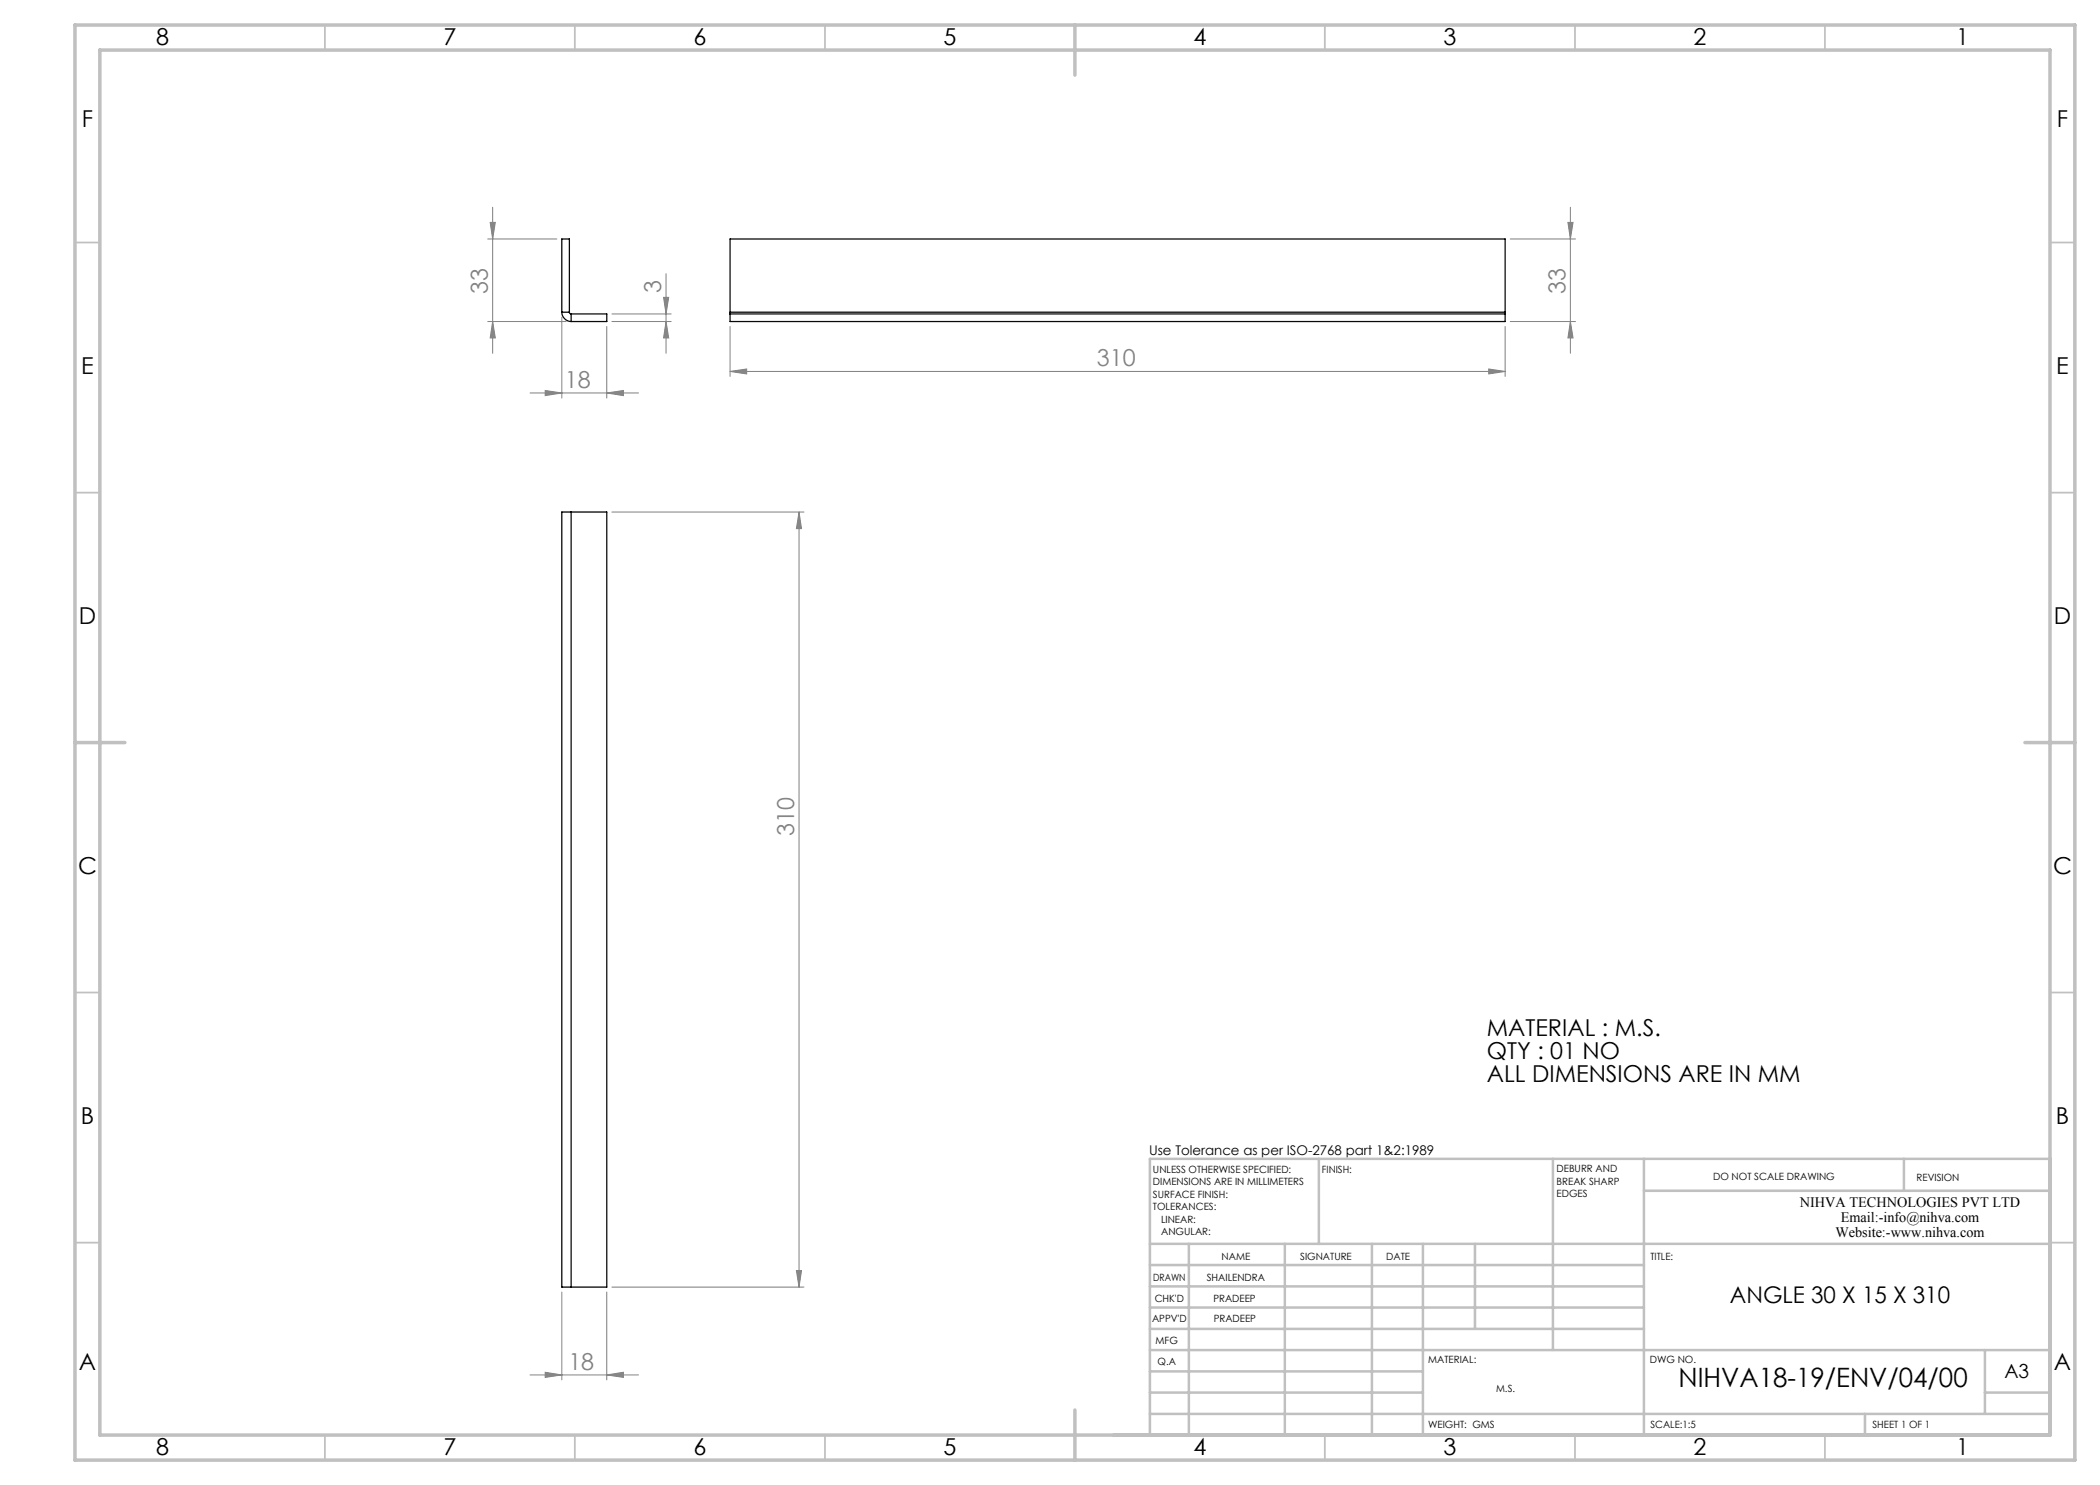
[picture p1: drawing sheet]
<svg xmlns="http://www.w3.org/2000/svg" width="420mm" height="297mm" viewBox="0 0 420 297" stroke-linecap="round" stroke-linejoin="round" font-family="sans-serif">
<g fill="none" stroke="#808080" stroke-width=".2">
<path d="M97.5 47.8h13.9M98 44.5h1.1l-.6 3.3zM98.5 41.4v29.3M132.7 59.5h1l-.5 3.3zM133.2 54.7v16M302 47.8h13.1M313.6 44.5h1l-.5 3.3zM314.1 41.4v29.3M97.5 64.3h15.7M98.5 64.3l.6 3.3h-1.1zM106 78.6h21.7M109 78.1l3.4 .5-3.4 .5z"/>
<path d="M112.4 63.4v16.2M121.4 78.6l3.3-.5v1zM121.4 65.3v14.3M122.4 64.3h11.8M122.4 62.8h11.8M133.2 64.3l.5 3.3h-1zM146 74.3l3.3-.5v1zM146 65.3v10M146 74.3h155M297.7 73.8l3.3 .5-3.3 .5zM301 65.3v10M302 64.3h13.1"/>
<path d="M314.1 64.3l.5 3.3h-1zM122.4 102.4h38.4M159.8 102.4v155M159.8 102.4l.5 3.3h-1zM112.4 258.4v17.6M121.4 258.4v17.6M122.4 257.4h38.4M159.3 254.1h1l-.5 3.3zM106 275h21.7M109 274.5l3.4 .5-3.4 .5zM121.4 275l3.3-.5v1z"/>
</g>
<g fill="none" stroke="#c0c0c0" stroke-width=".35">
<path d="M65 5v5M115 5v5M165 5v5M265 5v5M315 5v5M365 5v5M15 48.5h5M410 48.5h5M15 98.5h5M410 98.5h5M15 198.5h5M410 198.5h5"/>
<path d="M15 248.5h5M410 248.5h5M65 287v5M115 287v5M165 287v5M265 287v5M315 287v5M365 287v5"/>
</g>
<g fill="none" stroke="#c0c0c0" stroke-width=".5">
<path d="M263.8 231.8v17M310.6 231.8v38.2M328.8 231.8v55.2M328.8 238.2h81.2M380.8 231.8v6.4M410 231.8h-180v55.2M230 248.8h180M230 257.3h98.8M230 253h98.8M237.8 248.8v38.2M257 248.8v38.2M274.4 248.8v38.2"/>
<path d="M284.6 248.8v38.2M295 248.8v17M230 265.8h98.8M230 261.5h98.8M230 278.5h54.6M230 274.3h54.6M230 270h180M397 278.5h13M397 270v12.8M230 282.8h180M373 282.8v4.2"/>
</g>
<path d="M15 5h400v287h-400zM20 10h390v277h-390zM215 5v10M15 148.5h10M405 148.5h10M215 282v10" fill="none" stroke="#c0c0c0" stroke-width=".7"/>
<g fill="#808080">
<path d="M109 78.1l3.4 .5-3.4 .5zM121.4 78.6l3.3-.5v1zM109 274.5l3.4 .5-3.4 .5zM121.4 275l3.3-.5v1z"/>
<path d="M98.5 64.3l.6 3.3h-1.1zM98 44.5h1.1l-.6 3.3z"/>
<path d="M132.7 59.5h1l-.5 3.3zM133.2 64.3l.5 3.3h-1zM313.6 44.5h1l-.5 3.3zM314.1 64.3l.5 3.3h-1zM159.8 102.4l.5 3.3h-1zM159.3 254.1h1l-.5 3.3z"/>
<path d="M146 74.3l3.3-.5v1zM297.7 73.8l3.3 .5-3.3 .5z"/>
</g>
<g fill="none" stroke="#000" stroke-width=".25">
<path d="M112.4 62.4a1.93 1.93 0 0 0 1.8 1.9M112.4 62.4h1.5M112.4 62.4v-14.6h1.5v14.6M113.9 62.4l.3 .4M114.2 62.8v1.5M114.2 62.8h7.2v1.5h-7.2M146 62.4v.4M146 62.4h155M146 62.8v1.5h155v-1.5M146 62.8h155M146 62.4v-14.6h155v14.6M301 62.4v.4"/>
<path d="M114.2 102.4h-1.8v155h1.8M114.2 102.4v155M114.2 102.4h7.2v155h-7.2"/>
</g>
<text font-size="5.3" x="335.7" y="277.4">NIHVA18-19/ENV/04/00</text>
<g font-size="4.7">
<text x="31.2" y="9">8</text>
<text x="88.7" y="9">7</text>
<text x="138.7" y="9">6</text>
<text x="188.7" y="9">5</text>
<text x="238.7" y="9">4</text>
<text x="288.7" y="9">3</text>
<text x="338.7" y="9">2</text>
<text x="391.2" y="9">1</text>
<text x="16.4" y="25.5">F</text>
<text x="411.4" y="25.5">F</text>
<text x="16.3" y="74.7">E</text>
<text x="411.2" y="74.8">E</text>
<text x="15.8" y="124.7">D</text>
<text x="410.8" y="124.7">D</text>
<text x="15.6" y="174.7">C</text>
<text x="410.6" y="174.8">C</text>
<text x="297.4" y="207.3">MATERIAL : M.S.</text>
<text x="297.4" y="211.8">QTY : 01 NO</text>
<text x="297.4" y="216.3">ALL DIMENSIONS ARE IN MM</text>
<text x="16.2" y="224.8">B</text>
<text x="411.2" y="224.7">B</text>
<text x="15.8" y="274">A</text>
<text x="410.8" y="274">A</text>
<text x="31.2" y="291">8</text>
<text x="88.7" y="291">7</text>
<text x="138.7" y="291">6</text>
<text x="188.7" y="291">5</text>
<text x="238.7" y="291">4</text>
<text x="288.7" y="291">3</text>
<text x="338.7" y="291">2</text>
<text x="391.2" y="291">1</text>
</g>
<g font-size="4.7" fill="#808080">
<text x="97.5" y="58.7" transform="rotate(-90 97.5 58.7)">33</text>
<text x="132.2" y="58.6" transform="rotate(-90 132.2 58.6)">3</text>
<text x="313.1" y="58.8" transform="rotate(-90 313.1 58.8)">33</text>
<text x="113" y="77.6">18</text>
<text x="219.4" y="73.3">310</text>
<text x="158.8" y="167.3" transform="rotate(-90 158.8 167.3)">310</text>
<text x="113.7" y="273.9">18</text>
</g>
<text font-size="4.6" x="346" y="260.6">ANGLE 30 X 15 X 310</text>
<text font-size="3.9" x="400.9" y="275.5">A3</text>
<g font-size="2.9">
<text x="360" y="241.3">NIHVA TECHNOLOGIES PVT LTD</text>
<text x="368.2" y="244.3">Email:-info@nihva.com</text>
<text x="367.1" y="247.3">Website:-www.nihva.com</text>
</g>
<text font-size="2.7" x="229.8" y="231.1">Use Tolerance as per ISO-2768 part 1&amp;2:1989</text>
<g font-size="2">
<text x="230.6" y="234.6">UNLESS OTHERWISE SPECIFIED:</text>
<text x="230.6" y="237.1">DIMENSIONS ARE IN MILLIMETERS</text>
<text x="230.6" y="239.6">SURFACE FINISH:</text>
<text x="264.4" y="234.6">FINISH:</text>
<text x="311.3" y="234.5">DEBURR AND</text>
<text x="311.3" y="237">BREAK SHARP</text>
<text x="311.3" y="239.5">EDGES</text>
<text x="342.6" y="236">DO NOT SCALE DRAWING</text>
<text x="383.3" y="236.2">REVISION</text>
<text x="230.6" y="242.1">TOLERANCES:</text>
<text x="232.2" y="244.6">LINEAR:</text>
<text x="232.2" y="247.1">ANGULAR:</text>
<text x="244.3" y="252">NAME</text>
<text x="260" y="251.9">SIGNATURE</text>
<text x="277.2" y="251.9">DATE</text>
<text x="330.1" y="251.9">TITLE:</text>
<text x="230.6" y="256.1">DRAWN</text>
<text x="241.4" y="256.1">SHAILENDRA</text>
<text x="230.9" y="260.3">CHK'D</text>
<text x="242.7" y="260.3">PRADEEP</text>
<text x="230.4" y="264.4">APPV'D</text>
<text x="231.1" y="268.8">MFG</text>
<text x="242.7" y="264.4">PRADEEP</text>
<text x="231.5" y="273">Q.A</text>
<text x="285.6" y="272.5">MATERIAL:</text>
<text x="330" y="272.5">DWG NO.</text>
<text x="299.2" y="278.4">M.S.</text>
<text x="285.6" y="285.5">WEIGHT: GMS</text>
<text x="330.1" y="285.6">SCALE:1:5</text>
<text x="374.5" y="285.6">SHEET 1 OF 1</text>
</g>
</svg>
